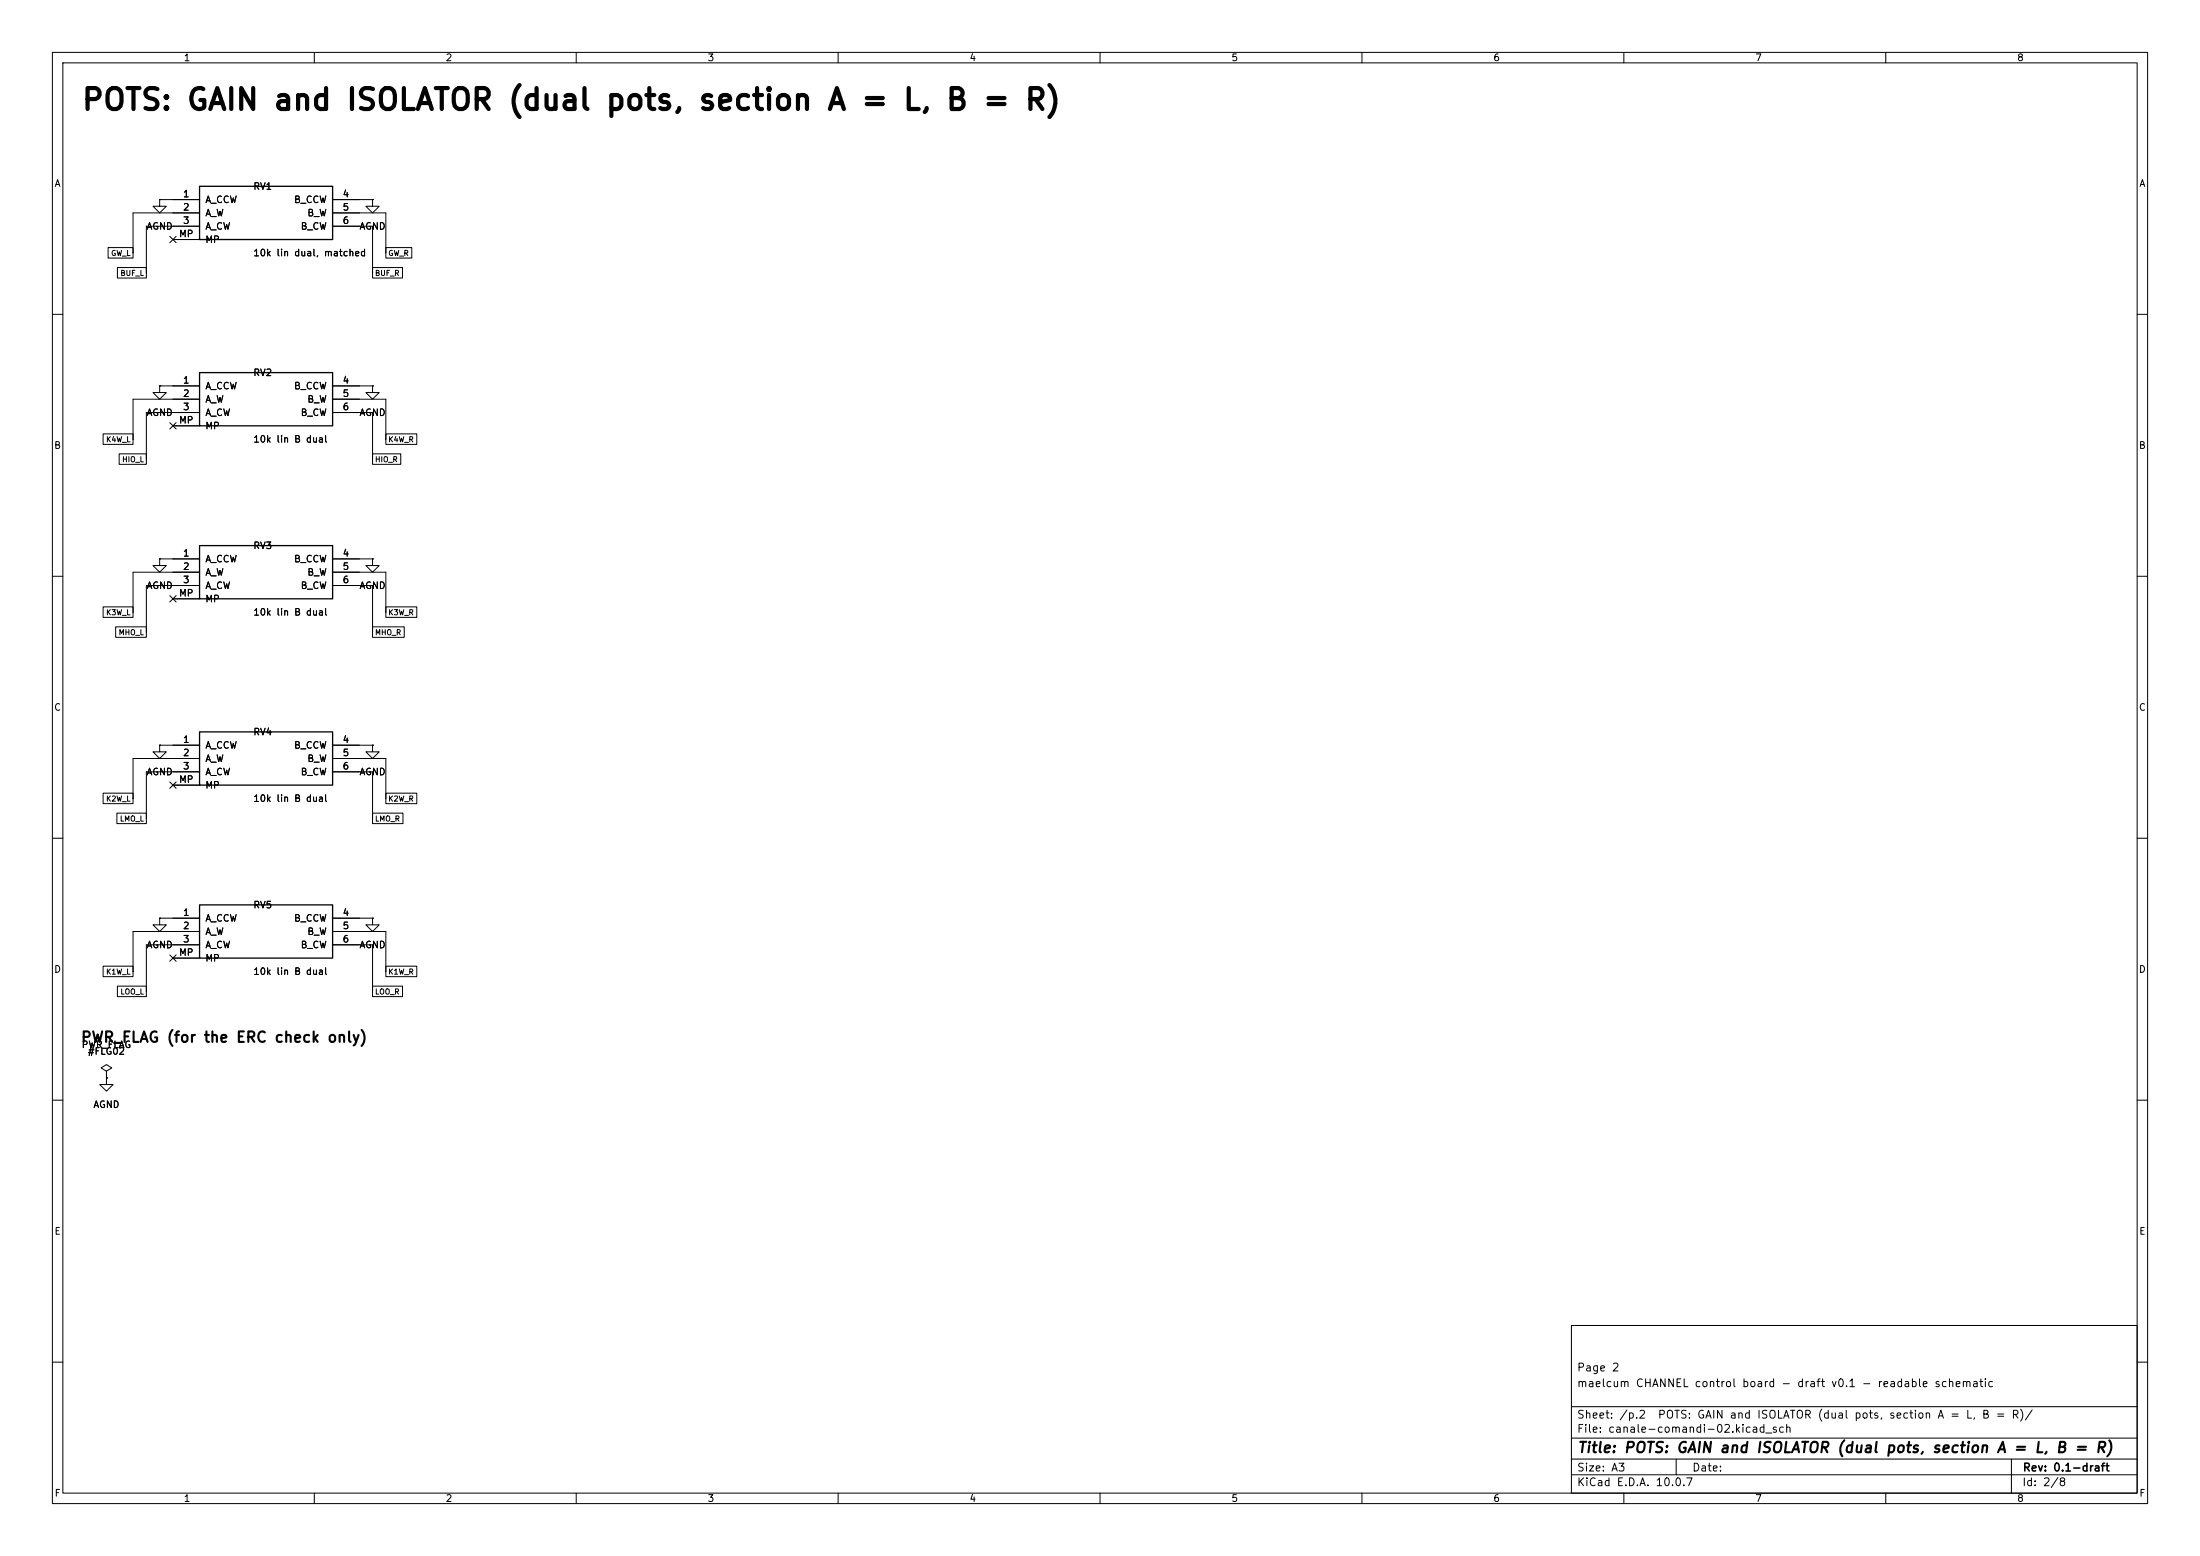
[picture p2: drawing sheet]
(kicad_sch
 (version 20260101)
 (generator "eeschema")
 (generator_version "10.0")
 (paper "A3")
 (title_block
  (title "POTS: GAIN and ISOLATOR (dual pots, section A = L, B = R)")
  (rev "0.1-draft")
  (comment 1 "maelcum CHANNEL control board - draft v0.1 - readable schematic")
  (comment 2 "Page 2"))
 (lib_symbols
  (symbol
   "maelcum:POT_DUAL"
   (pin_names
    (offset 1.016)) (exclude_from_sim no) (in_bom yes) (on_board yes)
   (property
    "Reference"
    "RV" (at 0 8.89 0) (effects (font (size 1.27 1.27))))
   (property
    "Value"
    "POT_DUAL" (at 0 -8.89 0) (effects (font (size 1.27 1.27))))
   (property
    "Footprint"
    "Potentiometer_THT:Potentiometer_Alps_RK09L_Double_Vertical" (at 0 0 0) (effects (font (size 1.27 1.27)) (hide yes)))
   (property
    "Datasheet"
    "" (at 0 0 0) (effects (font (size 1.27 1.27)) (hide yes)))
   (property
    "Description"
    "Pot doppio, Alps RK09L verticale; MP = staffe, a massa telaio attraverso il pannello" (at 0 0 0) (effects (font (size 1.27 1.27)) (hide yes)))
   (symbol
    "POT_DUAL_0_1"
    (rectangle (start -12.7 5.08) (end 12.7 -5.08) (stroke (width 0.254) (type default)) (fill (type background))))
   (symbol
    "POT_DUAL_1_1"
    (pin
    passive
    line (at -17.78 2.54 0) (length 5.08) (name
    "A_CCW" (effects (font (size 1.27 1.27)))) (number
    "1" (effects (font (size 1.27 1.27)))))
    (pin
    passive
    line (at -17.78 0 0) (length 5.08) (name
    "A_W" (effects (font (size 1.27 1.27)))) (number
    "2" (effects (font (size 1.27 1.27)))))
    (pin
    passive
    line (at -17.78 -2.54 0) (length 5.08) (name
    "A_CW" (effects (font (size 1.27 1.27)))) (number
    "3" (effects (font (size 1.27 1.27)))))
    (pin
    passive
    line (at -17.78 -5.08 0) (length 5.08) (name
    "MP" (effects (font (size 1.27 1.27)))) (number
    "MP" (effects (font (size 1.27 1.27)))))
    (pin
    passive
    line (at 17.78 2.54 180) (length 5.08) (name
    "B_CCW" (effects (font (size 1.27 1.27)))) (number
    "4" (effects (font (size 1.27 1.27)))))
    (pin
    passive
    line (at 17.78 0 180) (length 5.08) (name
    "B_W" (effects (font (size 1.27 1.27)))) (number
    "5" (effects (font (size 1.27 1.27)))))
    (pin
    passive
    line (at 17.78 -2.54 180) (length 5.08) (name
    "B_CW" (effects (font (size 1.27 1.27)))) (number
    "6" (effects (font (size 1.27 1.27)))))))
  (symbol
   "power:GND"
   (power global)
   (pin_numbers (hide yes))
   (pin_names
    (offset 0) (hide yes)) (exclude_from_sim no) (in_bom yes) (on_board yes)
   (in_pos_files yes)
   (duplicate_pin_numbers_are_jumpers no)
   (property
    "Reference"
    "#PWR" (at 0 -6.35 0) (show_name no) (do_not_autoplace no) (hide yes) (effects (font (size 1.27 1.27))))
   (property
    "Value"
    "GND" (at 0 -3.81 0) (show_name no) (do_not_autoplace no) (effects (font (size 1.27 1.27))))
   (property
    "Footprint"
    "" (at 0 0 0) (show_name no) (do_not_autoplace no) (hide yes) (effects (font (size 1.27 1.27))))
   (property
    "Datasheet"
    "" (at 0 0 0) (show_name no) (do_not_autoplace no) (hide yes) (effects (font (size 1.27 1.27))))
   (property
    "Description"
    "Power symbol creates a global label with name \"GND\" , ground" (at 0 0 0) (show_name no) (do_not_autoplace no) (hide yes) (effects (font (size 1.27 1.27))))
   (property
    "ki_keywords"
    "global power" (at 0 0 0) (show_name no) (do_not_autoplace no) (hide yes) (effects (font (size 1.27 1.27))))
   (symbol
    "GND_0_1"
    (polyline (pts (xy 0 0) (xy 0 -1.27) (xy 1.27 -1.27) (xy 0 -2.54) (xy -1.27 -1.27) (xy 0 -1.27)) (stroke (width 0) (type default)) (fill (type none))))
   (symbol
    "GND_1_1"
    (pin
    power_in
    line (at 0 0 270) (length 0) (name
    "" (effects (font (size 1.27 1.27)))) (number
    "1" (effects (font (size 1.27 1.27))))))
   (embedded_fonts no))
  (symbol
   "power:PWR_FLAG"
   (power global)
   (pin_numbers (hide yes))
   (pin_names
    (offset 0) (hide yes)) (exclude_from_sim no) (in_bom yes) (on_board yes)
   (in_pos_files yes)
   (duplicate_pin_numbers_are_jumpers no)
   (property
    "Reference"
    "#FLG" (at 0 1.905 0) (show_name no) (do_not_autoplace no) (hide yes) (effects (font (size 1.27 1.27))))
   (property
    "Value"
    "PWR_FLAG" (at 0 3.81 0) (show_name no) (do_not_autoplace no) (effects (font (size 1.27 1.27))))
   (property
    "Footprint"
    "" (at 0 0 0) (show_name no) (do_not_autoplace no) (hide yes) (effects (font (size 1.27 1.27))))
   (property
    "Datasheet"
    "" (at 0 0 0) (show_name no) (do_not_autoplace no) (hide yes) (effects (font (size 1.27 1.27))))
   (property
    "Description"
    "Special symbol for telling ERC where power comes from" (at 0 0 0) (show_name no) (do_not_autoplace no) (hide yes) (effects (font (size 1.27 1.27))))
   (property
    "ki_keywords"
    "flag power" (at 0 0 0) (show_name no) (do_not_autoplace no) (hide yes) (effects (font (size 1.27 1.27))))
   (symbol
    "PWR_FLAG_0_0"
    (pin
    power_out
    line (at 0 0 90) (length 0) (name
    "" (effects (font (size 1.27 1.27)))) (number
    "1" (effects (font (size 1.27 1.27))))))
   (symbol
    "PWR_FLAG_0_1"
    (polyline (pts (xy 0 0) (xy 0 1.27) (xy -1.016 1.905) (xy 0 2.54) (xy 1.016 1.905) (xy 0 1.27)) (stroke (width 0) (type default)) (fill (type none))))
   (embedded_fonts no)))
 (text
  "POTS: GAIN and ISOLATOR (dual pots, section A = L, B = R)"
  (exclude_from_sim no)
  (at 15.24 21.59 0)
  (effects (font (size 4 4)
    (bold yes)) (justify left bottom)))
 (symbol
  (lib_id "maelcum:POT_DUAL")
  (at 50.8 40.64 0)
  (unit 1)
  (body_style 1)
  (exclude_from_sim no)
  (in_bom yes)
  (on_board yes)
  (dnp no)
  (property
   "Reference"
   "RV1" (at 48.26 35.56 0) (effects (font (size 1.27 1.27)) (justify left)))
  (property
   "Value"
   "10k lin dual, matched" (at 48.26 48.26 0) (effects (font (size 1.27 1.27)) (justify left)))
  (property
   "Footprint"
   "Potentiometer_THT:Potentiometer_Alps_RK09L_Double_Vertical" (at 50.8 40.64 0) (effects (font (size 1.27 1.27)) (justify left) (hide yes)))
  (property
   "Datasheet"
   "" (at 50.8 40.64 0) (effects (font (size 1.27 1.27)) (justify left) (hide yes)))
  (property
   "Nota"
   "GAIN T1 (dec. 162): antiorario = silenzio; pot selezionato per il tracking L/R; manopola GAIN, pot di classe 9 mm, cappuccio 11.0 mm" (at 50.8 40.64 0) (effects (font (size 1.27 1.27)) (justify left) (hide yes)))
  (pin
   "1")
  (pin
   "2")
  (pin
   "3")
  (pin
   "MP")
  (pin
   "4")
  (pin
   "5")
  (pin
   "6")
  (instances (project
    "canale-comandi" (path
    "/79fc240f-4c9b-5603-839f-36497f4730c3/ae268a47-9dd4-5771-95a1-bcfdbada8edc" (reference "RV1") (unit 1)))))
 (wire
  (pts (xy 30.48 38.1) (xy 33.02 38.1))
  (stroke (width 0) (type default)))
 (symbol
  (lib_id "power:GND")
  (at 30.48 38.1 0)
  (unit 1)
  (body_style 1)
  (exclude_from_sim no)
  (in_bom yes)
  (on_board yes)
  (dnp no)
  (property
   "Reference"
   "#PWR001" (at 30.48 38.1 0) (effects (font (size 1.27 1.27)) (justify left) (hide yes)))
  (property
   "Value"
   "AGND" (at 30.48 43.18 0) (effects (font (size 1.27 1.27))))
  (property
   "Footprint"
   "" (at 30.48 38.1 0) (effects (font (size 1.27 1.27)) (justify left) (hide yes)))
  (property
   "Datasheet"
   "" (at 30.48 38.1 0) (effects (font (size 1.27 1.27)) (justify left) (hide yes)))
  (pin
   "1")
  (instances (project
    "canale-comandi" (path
    "/79fc240f-4c9b-5603-839f-36497f4730c3/ae268a47-9dd4-5771-95a1-bcfdbada8edc" (reference "#PWR001") (unit 1)))))
 (wire
  (pts (xy 33.02 40.64) (xy 25.4 40.64))
  (stroke (width 0) (type default)))
 (wire
  (pts (xy 25.4 40.64) (xy 25.4 48.26))
  (stroke (width 0) (type default)))
 (wire
  (pts (xy 33.02 43.18) (xy 27.94 43.18))
  (stroke (width 0) (type default)))
 (wire
  (pts (xy 27.94 43.18) (xy 27.94 52.07))
  (stroke (width 0) (type default)))
 (no_connect
  (at 33.02 45.72))
 (wire
  (pts (xy 68.58 38.1) (xy 71.12 38.1))
  (stroke (width 0) (type default)))
 (symbol
  (lib_id "power:GND")
  (at 71.12 38.1 0)
  (unit 1)
  (body_style 1)
  (exclude_from_sim no)
  (in_bom yes)
  (on_board yes)
  (dnp no)
  (property
   "Reference"
   "#PWR002" (at 71.12 38.1 0) (effects (font (size 1.27 1.27)) (justify left) (hide yes)))
  (property
   "Value"
   "AGND" (at 71.12 43.18 0) (effects (font (size 1.27 1.27))))
  (property
   "Footprint"
   "" (at 71.12 38.1 0) (effects (font (size 1.27 1.27)) (justify left) (hide yes)))
  (property
   "Datasheet"
   "" (at 71.12 38.1 0) (effects (font (size 1.27 1.27)) (justify left) (hide yes)))
  (pin
   "1")
  (instances (project
    "canale-comandi" (path
    "/79fc240f-4c9b-5603-839f-36497f4730c3/ae268a47-9dd4-5771-95a1-bcfdbada8edc" (reference "#PWR002") (unit 1)))))
 (wire
  (pts (xy 68.58 40.64) (xy 73.66 40.64))
  (stroke (width 0) (type default)))
 (wire
  (pts (xy 73.66 40.64) (xy 73.66 48.26))
  (stroke (width 0) (type default)))
 (wire
  (pts (xy 68.58 43.18) (xy 71.12 43.18))
  (stroke (width 0) (type default)))
 (wire
  (pts (xy 71.12 43.18) (xy 71.12 52.07))
  (stroke (width 0) (type default)))
 (symbol
  (lib_id "maelcum:POT_DUAL")
  (at 50.8 76.2 0)
  (unit 1)
  (body_style 1)
  (exclude_from_sim no)
  (in_bom yes)
  (on_board yes)
  (dnp no)
  (property
   "Reference"
   "RV2" (at 48.26 71.12 0) (effects (font (size 1.27 1.27)) (justify left)))
  (property
   "Value"
   "10k lin B dual" (at 48.26 83.82 0) (effects (font (size 1.27 1.27)) (justify left)))
  (property
   "Footprint"
   "Potentiometer_THT:Potentiometer_Alps_RK09L_Double_Vertical" (at 50.8 76.2 0) (effects (font (size 1.27 1.27)) (justify left) (hide yes)))
  (property
   "Datasheet"
   "" (at 50.8 76.2 0) (effects (font (size 1.27 1.27)) (justify left) (hide yes)))
  (property
   "Nota"
   "ISOLATOR HIGH (dec. 168): antiorario = kill, orario = banda piena; manopola HIGH, pot di classe 14 mm, cappuccio 15.0 mm" (at 50.8 76.2 0) (effects (font (size 1.27 1.27)) (justify left) (hide yes)))
  (pin
   "1")
  (pin
   "2")
  (pin
   "3")
  (pin
   "MP")
  (pin
   "4")
  (pin
   "5")
  (pin
   "6")
  (instances (project
    "canale-comandi" (path
    "/79fc240f-4c9b-5603-839f-36497f4730c3/ae268a47-9dd4-5771-95a1-bcfdbada8edc" (reference "RV2") (unit 1)))))
 (wire
  (pts (xy 30.48 73.66) (xy 33.02 73.66))
  (stroke (width 0) (type default)))
 (symbol
  (lib_id "power:GND")
  (at 30.48 73.66 0)
  (unit 1)
  (body_style 1)
  (exclude_from_sim no)
  (in_bom yes)
  (on_board yes)
  (dnp no)
  (property
   "Reference"
   "#PWR003" (at 30.48 73.66 0) (effects (font (size 1.27 1.27)) (justify left) (hide yes)))
  (property
   "Value"
   "AGND" (at 30.48 78.74 0) (effects (font (size 1.27 1.27))))
  (property
   "Footprint"
   "" (at 30.48 73.66 0) (effects (font (size 1.27 1.27)) (justify left) (hide yes)))
  (property
   "Datasheet"
   "" (at 30.48 73.66 0) (effects (font (size 1.27 1.27)) (justify left) (hide yes)))
  (pin
   "1")
  (instances (project
    "canale-comandi" (path
    "/79fc240f-4c9b-5603-839f-36497f4730c3/ae268a47-9dd4-5771-95a1-bcfdbada8edc" (reference "#PWR003") (unit 1)))))
 (wire
  (pts (xy 33.02 76.2) (xy 25.4 76.2))
  (stroke (width 0) (type default)))
 (wire
  (pts (xy 25.4 76.2) (xy 25.4 83.82))
  (stroke (width 0) (type default)))
 (wire
  (pts (xy 33.02 78.74) (xy 27.94 78.74))
  (stroke (width 0) (type default)))
 (wire
  (pts (xy 27.94 78.74) (xy 27.94 87.63))
  (stroke (width 0) (type default)))
 (no_connect
  (at 33.02 81.28))
 (wire
  (pts (xy 68.58 73.66) (xy 71.12 73.66))
  (stroke (width 0) (type default)))
 (symbol
  (lib_id "power:GND")
  (at 71.12 73.66 0)
  (unit 1)
  (body_style 1)
  (exclude_from_sim no)
  (in_bom yes)
  (on_board yes)
  (dnp no)
  (property
   "Reference"
   "#PWR004" (at 71.12 73.66 0) (effects (font (size 1.27 1.27)) (justify left) (hide yes)))
  (property
   "Value"
   "AGND" (at 71.12 78.74 0) (effects (font (size 1.27 1.27))))
  (property
   "Footprint"
   "" (at 71.12 73.66 0) (effects (font (size 1.27 1.27)) (justify left) (hide yes)))
  (property
   "Datasheet"
   "" (at 71.12 73.66 0) (effects (font (size 1.27 1.27)) (justify left) (hide yes)))
  (pin
   "1")
  (instances (project
    "canale-comandi" (path
    "/79fc240f-4c9b-5603-839f-36497f4730c3/ae268a47-9dd4-5771-95a1-bcfdbada8edc" (reference "#PWR004") (unit 1)))))
 (wire
  (pts (xy 68.58 76.2) (xy 73.66 76.2))
  (stroke (width 0) (type default)))
 (wire
  (pts (xy 73.66 76.2) (xy 73.66 83.82))
  (stroke (width 0) (type default)))
 (wire
  (pts (xy 68.58 78.74) (xy 71.12 78.74))
  (stroke (width 0) (type default)))
 (wire
  (pts (xy 71.12 78.74) (xy 71.12 87.63))
  (stroke (width 0) (type default)))
 (symbol
  (lib_id "maelcum:POT_DUAL")
  (at 50.8 109.22 0)
  (unit 1)
  (body_style 1)
  (exclude_from_sim no)
  (in_bom yes)
  (on_board yes)
  (dnp no)
  (property
   "Reference"
   "RV3" (at 48.26 104.14 0) (effects (font (size 1.27 1.27)) (justify left)))
  (property
   "Value"
   "10k lin B dual" (at 48.26 116.84 0) (effects (font (size 1.27 1.27)) (justify left)))
  (property
   "Footprint"
   "Potentiometer_THT:Potentiometer_Alps_RK09L_Double_Vertical" (at 50.8 109.22 0) (effects (font (size 1.27 1.27)) (justify left) (hide yes)))
  (property
   "Datasheet"
   "" (at 50.8 109.22 0) (effects (font (size 1.27 1.27)) (justify left) (hide yes)))
  (property
   "Nota"
   "ISOLATOR MID-HIGH (dec. 168): antiorario = kill, orario = banda piena; manopola MID-HIGH, pot di classe 14 mm, cappuccio 15.0 mm" (at 50.8 109.22 0) (effects (font (size 1.27 1.27)) (justify left) (hide yes)))
  (pin
   "1")
  (pin
   "2")
  (pin
   "3")
  (pin
   "MP")
  (pin
   "4")
  (pin
   "5")
  (pin
   "6")
  (instances (project
    "canale-comandi" (path
    "/79fc240f-4c9b-5603-839f-36497f4730c3/ae268a47-9dd4-5771-95a1-bcfdbada8edc" (reference "RV3") (unit 1)))))
 (wire
  (pts (xy 30.48 106.68) (xy 33.02 106.68))
  (stroke (width 0) (type default)))
 (symbol
  (lib_id "power:GND")
  (at 30.48 106.68 0)
  (unit 1)
  (body_style 1)
  (exclude_from_sim no)
  (in_bom yes)
  (on_board yes)
  (dnp no)
  (property
   "Reference"
   "#PWR005" (at 30.48 106.68 0) (effects (font (size 1.27 1.27)) (justify left) (hide yes)))
  (property
   "Value"
   "AGND" (at 30.48 111.76 0) (effects (font (size 1.27 1.27))))
  (property
   "Footprint"
   "" (at 30.48 106.68 0) (effects (font (size 1.27 1.27)) (justify left) (hide yes)))
  (property
   "Datasheet"
   "" (at 30.48 106.68 0) (effects (font (size 1.27 1.27)) (justify left) (hide yes)))
  (pin
   "1")
  (instances (project
    "canale-comandi" (path
    "/79fc240f-4c9b-5603-839f-36497f4730c3/ae268a47-9dd4-5771-95a1-bcfdbada8edc" (reference "#PWR005") (unit 1)))))
 (wire
  (pts (xy 33.02 109.22) (xy 25.4 109.22))
  (stroke (width 0) (type default)))
 (wire
  (pts (xy 25.4 109.22) (xy 25.4 116.84))
  (stroke (width 0) (type default)))
 (wire
  (pts (xy 33.02 111.76) (xy 27.94 111.76))
  (stroke (width 0) (type default)))
 (wire
  (pts (xy 27.94 111.76) (xy 27.94 120.65))
  (stroke (width 0) (type default)))
 (no_connect
  (at 33.02 114.3))
 (wire
  (pts (xy 68.58 106.68) (xy 71.12 106.68))
  (stroke (width 0) (type default)))
 (symbol
  (lib_id "power:GND")
  (at 71.12 106.68 0)
  (unit 1)
  (body_style 1)
  (exclude_from_sim no)
  (in_bom yes)
  (on_board yes)
  (dnp no)
  (property
   "Reference"
   "#PWR006" (at 71.12 106.68 0) (effects (font (size 1.27 1.27)) (justify left) (hide yes)))
  (property
   "Value"
   "AGND" (at 71.12 111.76 0) (effects (font (size 1.27 1.27))))
  (property
   "Footprint"
   "" (at 71.12 106.68 0) (effects (font (size 1.27 1.27)) (justify left) (hide yes)))
  (property
   "Datasheet"
   "" (at 71.12 106.68 0) (effects (font (size 1.27 1.27)) (justify left) (hide yes)))
  (pin
   "1")
  (instances (project
    "canale-comandi" (path
    "/79fc240f-4c9b-5603-839f-36497f4730c3/ae268a47-9dd4-5771-95a1-bcfdbada8edc" (reference "#PWR006") (unit 1)))))
 (wire
  (pts (xy 68.58 109.22) (xy 73.66 109.22))
  (stroke (width 0) (type default)))
 (wire
  (pts (xy 73.66 109.22) (xy 73.66 116.84))
  (stroke (width 0) (type default)))
 (wire
  (pts (xy 68.58 111.76) (xy 71.12 111.76))
  (stroke (width 0) (type default)))
 (wire
  (pts (xy 71.12 111.76) (xy 71.12 120.65))
  (stroke (width 0) (type default)))
 (symbol
  (lib_id "maelcum:POT_DUAL")
  (at 50.8 144.78 0)
  (unit 1)
  (body_style 1)
  (exclude_from_sim no)
  (in_bom yes)
  (on_board yes)
  (dnp no)
  (property
   "Reference"
   "RV4" (at 48.26 139.7 0) (effects (font (size 1.27 1.27)) (justify left)))
  (property
   "Value"
   "10k lin B dual" (at 48.26 152.4 0) (effects (font (size 1.27 1.27)) (justify left)))
  (property
   "Footprint"
   "Potentiometer_THT:Potentiometer_Alps_RK09L_Double_Vertical" (at 50.8 144.78 0) (effects (font (size 1.27 1.27)) (justify left) (hide yes)))
  (property
   "Datasheet"
   "" (at 50.8 144.78 0) (effects (font (size 1.27 1.27)) (justify left) (hide yes)))
  (property
   "Nota"
   "ISOLATOR LOW-MID (dec. 168): antiorario = kill, orario = banda piena; manopola LOW-MID, pot di classe 14 mm, cappuccio 15.0 mm" (at 50.8 144.78 0) (effects (font (size 1.27 1.27)) (justify left) (hide yes)))
  (pin
   "1")
  (pin
   "2")
  (pin
   "3")
  (pin
   "MP")
  (pin
   "4")
  (pin
   "5")
  (pin
   "6")
  (instances (project
    "canale-comandi" (path
    "/79fc240f-4c9b-5603-839f-36497f4730c3/ae268a47-9dd4-5771-95a1-bcfdbada8edc" (reference "RV4") (unit 1)))))
 (wire
  (pts (xy 30.48 142.24) (xy 33.02 142.24))
  (stroke (width 0) (type default)))
 (symbol
  (lib_id "power:GND")
  (at 30.48 142.24 0)
  (unit 1)
  (body_style 1)
  (exclude_from_sim no)
  (in_bom yes)
  (on_board yes)
  (dnp no)
  (property
   "Reference"
   "#PWR007" (at 30.48 142.24 0) (effects (font (size 1.27 1.27)) (justify left) (hide yes)))
  (property
   "Value"
   "AGND" (at 30.48 147.32 0) (effects (font (size 1.27 1.27))))
  (property
   "Footprint"
   "" (at 30.48 142.24 0) (effects (font (size 1.27 1.27)) (justify left) (hide yes)))
  (property
   "Datasheet"
   "" (at 30.48 142.24 0) (effects (font (size 1.27 1.27)) (justify left) (hide yes)))
  (pin
   "1")
  (instances (project
    "canale-comandi" (path
    "/79fc240f-4c9b-5603-839f-36497f4730c3/ae268a47-9dd4-5771-95a1-bcfdbada8edc" (reference "#PWR007") (unit 1)))))
 (wire
  (pts (xy 33.02 144.78) (xy 25.4 144.78))
  (stroke (width 0) (type default)))
 (wire
  (pts (xy 25.4 144.78) (xy 25.4 152.4))
  (stroke (width 0) (type default)))
 (wire
  (pts (xy 33.02 147.32) (xy 27.94 147.32))
  (stroke (width 0) (type default)))
 (wire
  (pts (xy 27.94 147.32) (xy 27.94 156.21))
  (stroke (width 0) (type default)))
 (no_connect
  (at 33.02 149.86))
 (wire
  (pts (xy 68.58 142.24) (xy 71.12 142.24))
  (stroke (width 0) (type default)))
 (symbol
  (lib_id "power:GND")
  (at 71.12 142.24 0)
  (unit 1)
  (body_style 1)
  (exclude_from_sim no)
  (in_bom yes)
  (on_board yes)
  (dnp no)
  (property
   "Reference"
   "#PWR008" (at 71.12 142.24 0) (effects (font (size 1.27 1.27)) (justify left) (hide yes)))
  (property
   "Value"
   "AGND" (at 71.12 147.32 0) (effects (font (size 1.27 1.27))))
  (property
   "Footprint"
   "" (at 71.12 142.24 0) (effects (font (size 1.27 1.27)) (justify left) (hide yes)))
  (property
   "Datasheet"
   "" (at 71.12 142.24 0) (effects (font (size 1.27 1.27)) (justify left) (hide yes)))
  (pin
   "1")
  (instances (project
    "canale-comandi" (path
    "/79fc240f-4c9b-5603-839f-36497f4730c3/ae268a47-9dd4-5771-95a1-bcfdbada8edc" (reference "#PWR008") (unit 1)))))
 (wire
  (pts (xy 68.58 144.78) (xy 73.66 144.78))
  (stroke (width 0) (type default)))
 (wire
  (pts (xy 73.66 144.78) (xy 73.66 152.4))
  (stroke (width 0) (type default)))
 (wire
  (pts (xy 68.58 147.32) (xy 71.12 147.32))
  (stroke (width 0) (type default)))
 (wire
  (pts (xy 71.12 147.32) (xy 71.12 156.21))
  (stroke (width 0) (type default)))
 (symbol
  (lib_id "maelcum:POT_DUAL")
  (at 50.8 177.8 0)
  (unit 1)
  (body_style 1)
  (exclude_from_sim no)
  (in_bom yes)
  (on_board yes)
  (dnp no)
  (property
   "Reference"
   "RV5" (at 48.26 172.72 0) (effects (font (size 1.27 1.27)) (justify left)))
  (property
   "Value"
   "10k lin B dual" (at 48.26 185.42 0) (effects (font (size 1.27 1.27)) (justify left)))
  (property
   "Footprint"
   "Potentiometer_THT:Potentiometer_Alps_RK09L_Double_Vertical" (at 50.8 177.8 0) (effects (font (size 1.27 1.27)) (justify left) (hide yes)))
  (property
   "Datasheet"
   "" (at 50.8 177.8 0) (effects (font (size 1.27 1.27)) (justify left) (hide yes)))
  (property
   "Nota"
   "ISOLATOR LOW (dec. 168): antiorario = kill, orario = banda piena; manopola LOW, pot di classe 14 mm, cappuccio 15.0 mm" (at 50.8 177.8 0) (effects (font (size 1.27 1.27)) (justify left) (hide yes)))
  (pin
   "1")
  (pin
   "2")
  (pin
   "3")
  (pin
   "MP")
  (pin
   "4")
  (pin
   "5")
  (pin
   "6")
  (instances (project
    "canale-comandi" (path
    "/79fc240f-4c9b-5603-839f-36497f4730c3/ae268a47-9dd4-5771-95a1-bcfdbada8edc" (reference "RV5") (unit 1)))))
 (wire
  (pts (xy 30.48 175.26) (xy 33.02 175.26))
  (stroke (width 0) (type default)))
 (symbol
  (lib_id "power:GND")
  (at 30.48 175.26 0)
  (unit 1)
  (body_style 1)
  (exclude_from_sim no)
  (in_bom yes)
  (on_board yes)
  (dnp no)
  (property
   "Reference"
   "#PWR009" (at 30.48 175.26 0) (effects (font (size 1.27 1.27)) (justify left) (hide yes)))
  (property
   "Value"
   "AGND" (at 30.48 180.34 0) (effects (font (size 1.27 1.27))))
  (property
   "Footprint"
   "" (at 30.48 175.26 0) (effects (font (size 1.27 1.27)) (justify left) (hide yes)))
  (property
   "Datasheet"
   "" (at 30.48 175.26 0) (effects (font (size 1.27 1.27)) (justify left) (hide yes)))
  (pin
   "1")
  (instances (project
    "canale-comandi" (path
    "/79fc240f-4c9b-5603-839f-36497f4730c3/ae268a47-9dd4-5771-95a1-bcfdbada8edc" (reference "#PWR009") (unit 1)))))
 (wire
  (pts (xy 33.02 177.8) (xy 25.4 177.8))
  (stroke (width 0) (type default)))
 (wire
  (pts (xy 25.4 177.8) (xy 25.4 185.42))
  (stroke (width 0) (type default)))
 (wire
  (pts (xy 33.02 180.34) (xy 27.94 180.34))
  (stroke (width 0) (type default)))
 (wire
  (pts (xy 27.94 180.34) (xy 27.94 189.23))
  (stroke (width 0) (type default)))
 (no_connect
  (at 33.02 182.88))
 (wire
  (pts (xy 68.58 175.26) (xy 71.12 175.26))
  (stroke (width 0) (type default)))
 (symbol
  (lib_id "power:GND")
  (at 71.12 175.26 0)
  (unit 1)
  (body_style 1)
  (exclude_from_sim no)
  (in_bom yes)
  (on_board yes)
  (dnp no)
  (property
   "Reference"
   "#PWR010" (at 71.12 175.26 0) (effects (font (size 1.27 1.27)) (justify left) (hide yes)))
  (property
   "Value"
   "AGND" (at 71.12 180.34 0) (effects (font (size 1.27 1.27))))
  (property
   "Footprint"
   "" (at 71.12 175.26 0) (effects (font (size 1.27 1.27)) (justify left) (hide yes)))
  (property
   "Datasheet"
   "" (at 71.12 175.26 0) (effects (font (size 1.27 1.27)) (justify left) (hide yes)))
  (pin
   "1")
  (instances (project
    "canale-comandi" (path
    "/79fc240f-4c9b-5603-839f-36497f4730c3/ae268a47-9dd4-5771-95a1-bcfdbada8edc" (reference "#PWR010") (unit 1)))))
 (wire
  (pts (xy 68.58 177.8) (xy 73.66 177.8))
  (stroke (width 0) (type default)))
 (wire
  (pts (xy 73.66 177.8) (xy 73.66 185.42))
  (stroke (width 0) (type default)))
 (wire
  (pts (xy 68.58 180.34) (xy 71.12 180.34))
  (stroke (width 0) (type default)))
 (wire
  (pts (xy 71.12 180.34) (xy 71.12 189.23))
  (stroke (width 0) (type default)))
 (text
  "PWR_FLAG (for the ERC check only)"
  (exclude_from_sim no)
  (at 15.24 199.39 0)
  (effects (font (size 2 2)
    (bold yes)) (justify left bottom)))
 (symbol
  (lib_id "power:PWR_FLAG")
  (at 20.32 205.74 0)
  (unit 1)
  (body_style 1)
  (exclude_from_sim no)
  (in_bom no)
  (on_board no)
  (dnp no)
  (property
   "Reference"
   "#FLG02" (at 20.32 200.66 0) (effects (font (size 1.27 1.27))))
  (property
   "Value"
   "PWR_FLAG" (at 20.32 199.39 0) (effects (font (size 1.27 1.27))))
  (property
   "Footprint"
   "" (at 20.32 205.74 0) (effects (font (size 1.27 1.27)) (justify left) (hide yes)))
  (property
   "Datasheet"
   "" (at 20.32 205.74 0) (effects (font (size 1.27 1.27)) (justify left) (hide yes)))
  (pin
   "1")
  (instances (project
    "canale-comandi" (path
    "/79fc240f-4c9b-5603-839f-36497f4730c3/ae268a47-9dd4-5771-95a1-bcfdbada8edc" (reference "#FLG02") (unit 1)))))
 (symbol
  (lib_id "power:GND")
  (at 20.32 205.74 0)
  (unit 1)
  (body_style 1)
  (exclude_from_sim no)
  (in_bom yes)
  (on_board yes)
  (dnp no)
  (property
   "Reference"
   "#PWR011" (at 20.32 205.74 0) (effects (font (size 1.27 1.27)) (justify left) (hide yes)))
  (property
   "Value"
   "AGND" (at 20.32 210.82 0) (effects (font (size 1.27 1.27))))
  (property
   "Footprint"
   "" (at 20.32 205.74 0) (effects (font (size 1.27 1.27)) (justify left) (hide yes)))
  (property
   "Datasheet"
   "" (at 20.32 205.74 0) (effects (font (size 1.27 1.27)) (justify left) (hide yes)))
  (pin
   "1")
  (instances (project
    "canale-comandi" (path
    "/79fc240f-4c9b-5603-839f-36497f4730c3/ae268a47-9dd4-5771-95a1-bcfdbada8edc" (reference "#PWR011") (unit 1)))))
 (global_label
  "GW_L"
  (shape passive)
  (at 25.4 48.26 180)
  (fields_autoplaced yes)
  (effects (font (size 1 1)) (justify right)))
 (global_label
  "BUF_L"
  (shape passive)
  (at 27.94 52.07 180)
  (fields_autoplaced yes)
  (effects (font (size 1 1)) (justify right)))
 (global_label
  "GW_R"
  (shape passive)
  (at 73.66 48.26 0)
  (fields_autoplaced yes)
  (effects (font (size 1 1)) (justify left)))
 (global_label
  "BUF_R"
  (shape passive)
  (at 71.12 52.07 0)
  (fields_autoplaced yes)
  (effects (font (size 1 1)) (justify left)))
 (global_label
  "K4W_L"
  (shape passive)
  (at 25.4 83.82 180)
  (fields_autoplaced yes)
  (effects (font (size 1 1)) (justify right)))
 (global_label
  "HIO_L"
  (shape passive)
  (at 27.94 87.63 180)
  (fields_autoplaced yes)
  (effects (font (size 1 1)) (justify right)))
 (global_label
  "K4W_R"
  (shape passive)
  (at 73.66 83.82 0)
  (fields_autoplaced yes)
  (effects (font (size 1 1)) (justify left)))
 (global_label
  "HIO_R"
  (shape passive)
  (at 71.12 87.63 0)
  (fields_autoplaced yes)
  (effects (font (size 1 1)) (justify left)))
 (global_label
  "K3W_L"
  (shape passive)
  (at 25.4 116.84 180)
  (fields_autoplaced yes)
  (effects (font (size 1 1)) (justify right)))
 (global_label
  "MHO_L"
  (shape passive)
  (at 27.94 120.65 180)
  (fields_autoplaced yes)
  (effects (font (size 1 1)) (justify right)))
 (global_label
  "K3W_R"
  (shape passive)
  (at 73.66 116.84 0)
  (fields_autoplaced yes)
  (effects (font (size 1 1)) (justify left)))
 (global_label
  "MHO_R"
  (shape passive)
  (at 71.12 120.65 0)
  (fields_autoplaced yes)
  (effects (font (size 1 1)) (justify left)))
 (global_label
  "K2W_L"
  (shape passive)
  (at 25.4 152.4 180)
  (fields_autoplaced yes)
  (effects (font (size 1 1)) (justify right)))
 (global_label
  "LMO_L"
  (shape passive)
  (at 27.94 156.21 180)
  (fields_autoplaced yes)
  (effects (font (size 1 1)) (justify right)))
 (global_label
  "K2W_R"
  (shape passive)
  (at 73.66 152.4 0)
  (fields_autoplaced yes)
  (effects (font (size 1 1)) (justify left)))
 (global_label
  "LMO_R"
  (shape passive)
  (at 71.12 156.21 0)
  (fields_autoplaced yes)
  (effects (font (size 1 1)) (justify left)))
 (global_label
  "K1W_L"
  (shape passive)
  (at 25.4 185.42 180)
  (fields_autoplaced yes)
  (effects (font (size 1 1)) (justify right)))
 (global_label
  "LOO_L"
  (shape passive)
  (at 27.94 189.23 180)
  (fields_autoplaced yes)
  (effects (font (size 1 1)) (justify right)))
 (global_label
  "K1W_R"
  (shape passive)
  (at 73.66 185.42 0)
  (fields_autoplaced yes)
  (effects (font (size 1 1)) (justify left)))
 (global_label
  "LOO_R"
  (shape passive)
  (at 71.12 189.23 0)
  (fields_autoplaced yes)
  (effects (font (size 1 1)) (justify left))))
